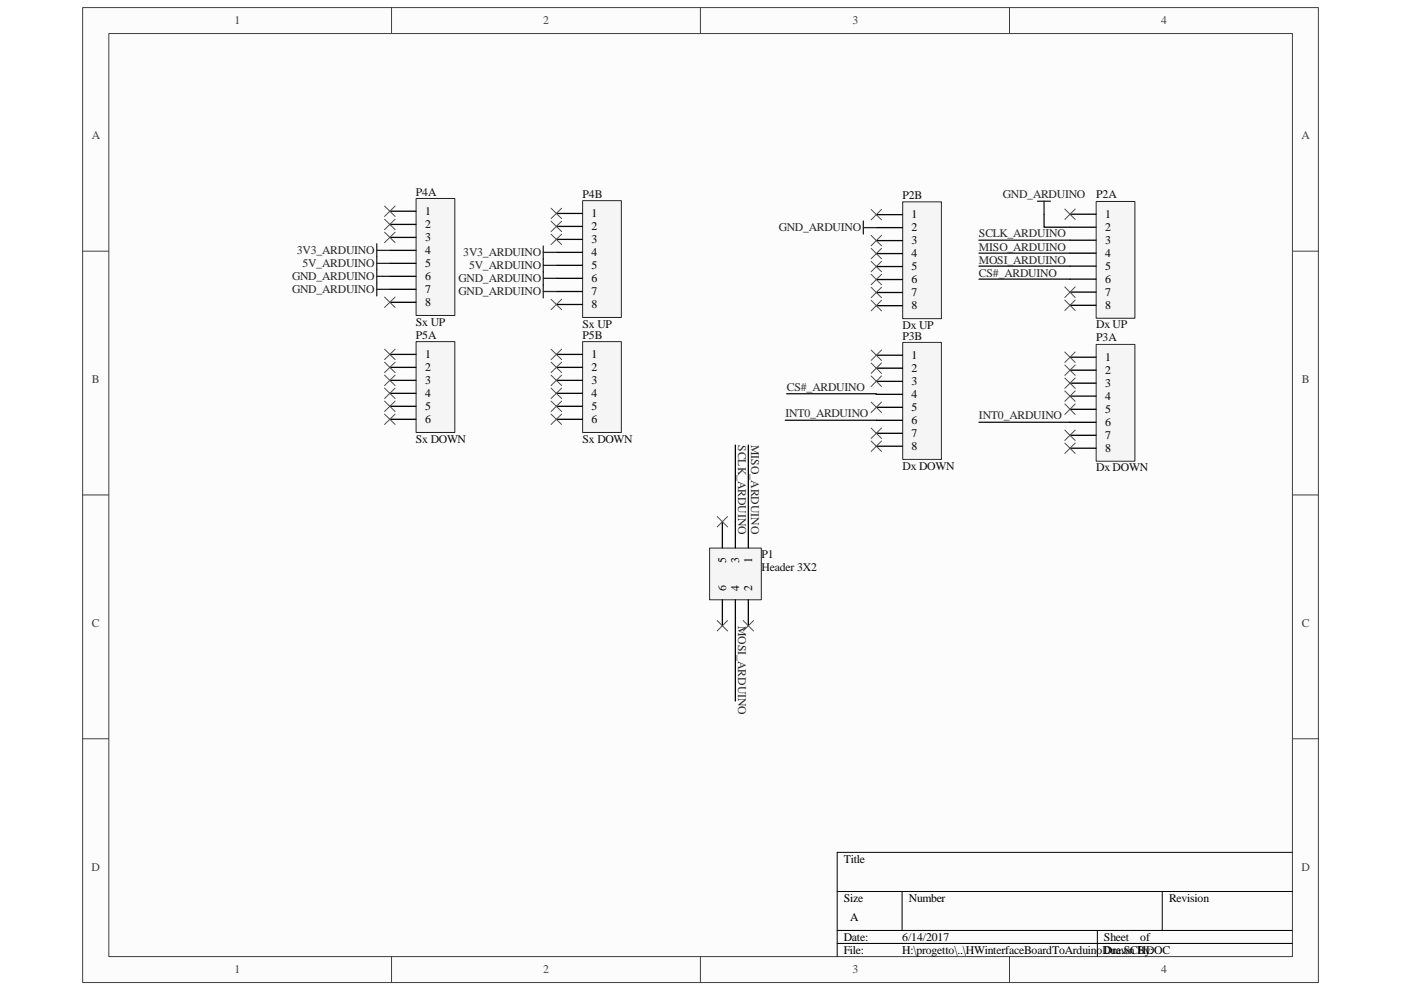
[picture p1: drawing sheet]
<svg xmlns="http://www.w3.org/2000/svg" width="297mm" height="210mm" viewBox="0 0 297 210" stroke-linecap="round" stroke-linejoin="round" font-family="sans-serif">
<path d="M17.6 1.7h261.9v206.6h-261.9z" fill="#fcfcfc"/>
<path d="M17.5 1.6h262v206.7h-262z" fill="none" stroke="#404040" stroke-width=".21"/>
<path d="M23.1 7.2h250.9v195.6h-250.9z" fill="#fcfcfc"/>
<g fill="none" stroke="#404040" stroke-width=".21">
<path d="M23.1 7.1h250.9v195.7h-250.9zM83 1.6v5.5M148.5 1.6v5.5M214 1.6v5.5M17.5 53.3h5.5M274 53.3h5.5M17.5 104.9h5.5M274 104.9h5.5M17.5 156.6h5.5M274 156.6h5.5M83 202.8v5.5M148.5 202.8v5.5"/>
<path d="M214 202.8v5.5"/>
</g>
<path d="M177.5 189h96.5M177.5 197.3h96.5M191.3 189v8.3M232.7 197.3v5.5M246.4 189v8.3M274 180.7h-96.5v22.1M177.5 200h96.5" fill="none" stroke="#000" stroke-width=".21"/>
<path d="M232.4 42.8h8.2v24.7h-8.2z" fill="#f5f5f5"/>
<path d="M232.4 42.7h8.2v24.8h-8.2z" fill="none" stroke="#262626" stroke-width=".21"/>
<path d="M226.9 45.4h5.5M226.9 48.2h5.5M226.9 50.9h5.5M226.9 53.7h5.5M226.9 56.4h5.5M226.9 59.2h5.5M226.9 61.9h5.5M226.9 64.7h5.5" fill="none" stroke="#000" stroke-width=".27"/>
<path d="M232.4 73.1h8.2v24.7h-8.2z" fill="#f5f5f5"/>
<path d="M232.4 73h8.2v24.8h-8.2z" fill="none" stroke="#262626" stroke-width=".21"/>
<path d="M226.9 75.7h5.5M226.9 78.5h5.5M226.9 81.2h5.5M226.9 84h5.5M226.9 86.8h5.5M226.9 89.5h5.5M226.9 92.3h5.5M226.9 95h5.5" fill="none" stroke="#000" stroke-width=".27"/>
<path d="M88.3 42.1h8.1v24.8h-8.1z" fill="#f5f5f5"/>
<path d="M88.2 42.1h8.2v24.8h-8.2z" fill="none" stroke="#262626" stroke-width=".21"/>
<path d="M82.7 44.8h5.5M82.7 47.6h5.5M82.7 50.3h5.5M82.7 53.1h5.5M82.7 55.8h5.5M82.7 58.6h5.5M82.7 61.3h5.5M82.7 64.1h5.5" fill="none" stroke="#000" stroke-width=".27"/>
<path d="M88.3 72.5h8.1v19.2h-8.1z" fill="#f5f5f5"/>
<path d="M88.2 72.4h8.2v19.3h-8.2z" fill="none" stroke="#262626" stroke-width=".21"/>
<path d="M82.7 75.1h5.5M82.7 77.9h5.5M82.7 80.6h5.5M82.7 83.4h5.5M82.7 86.1h5.5M82.7 88.9h5.5" fill="none" stroke="#000" stroke-width=".27"/>
<g fill="none" stroke="#4c4c4c" stroke-width=".21">
<path d="M81.5 43.7l2.3 2.2M81.5 46.5l2.3 2.2M81.5 49.2l2.3 2.2M83.8 43.7l-2.3 2.2M83.8 46.5l-2.3 2.2M83.8 49.2l-2.3 2.2M225.8 44.3l2.2 2.2M228 44.3l-2.2 2.2M81.5 63l2.3 2.2M81.5 74l2.3 2.2M81.5 76.8l2.3 2.2M81.5 79.5l2.3 2.2"/>
<path d="M83.8 63l-2.3 2.2M83.8 74l-2.3 2.2M83.8 76.8l-2.3 2.2M83.8 79.5l-2.3 2.2M225.8 60.8l2.2 2.3M225.8 63.6l2.2 2.2M228 60.8l-2.2 2.3M228 63.6l-2.2 2.2M81.5 82.3l2.3 2.2M81.5 85l2.3 2.2M81.5 87.8l2.3 2.2M83.8 82.3l-2.3 2.2"/>
<path d="M83.8 85l-2.3 2.2M83.8 87.8l-2.3 2.2"/>
</g>
<path d="M207.6 50.9h19.3M207.6 53.7h19.3M207.6 56.4h19.3M207.6 59.2h19.3M221.4 45.4v2.8h5.5M207.6 89.5h19.3" fill="none" stroke="#0e0e0e" stroke-width=".27"/>
<path d="M79.9 51.7v11M79.9 58.6h2.8M79.9 55.8h2.8M79.9 53.1h2.8M220 42.7h2.7M221.4 42.7v2.7M79.9 61.3h2.8" fill="none" stroke="#262626" stroke-width=".27"/>
<path d="M150.5 116.2h10.9v11h-10.9z" fill="#f5f5f5"/>
<path d="M150.4 116.2h11v11h-11z" fill="none" stroke="#262626" stroke-width=".21"/>
<path d="M153.2 110.6v5.6M155.9 110.6v5.6M158.7 110.6v5.6M153.2 127.2v5.5M155.9 127.2v5.5M158.7 127.2v5.5" fill="none" stroke="#000" stroke-width=".27"/>
<path d="M123.6 42.6h8.1v24.7h-8.1z" fill="#f5f5f5"/>
<path d="M123.5 42.5h8.2v24.8h-8.2z" fill="none" stroke="#262626" stroke-width=".21"/>
<path d="M118 45.3h5.5M118 48h5.5M118 50.8h5.5M118 53.5h5.5M118 56.3h5.5M118 59h5.5M118 61.8h5.5M118 64.6h5.5" fill="none" stroke="#000" stroke-width=".27"/>
<path d="M123.6 72.5h8.1v19.2h-8.1z" fill="#f5f5f5"/>
<path d="M123.5 72.4h8.2v19.3h-8.2z" fill="none" stroke="#262626" stroke-width=".21"/>
<path d="M118 75.1h5.5M118 77.9h5.5M118 80.6h5.5M118 83.4h5.5M118 86.1h5.5M118 88.9h5.5" fill="none" stroke="#000" stroke-width=".27"/>
<path d="M191.4 42.8h8.2v24.8h-8.2z" fill="#f5f5f5"/>
<path d="M191.4 42.8h8.2v24.8h-8.2z" fill="none" stroke="#262626" stroke-width=".21"/>
<path d="M185.8 45.5h5.5M185.8 48.3h5.5M185.8 51h5.5M185.8 53.8h5.5M185.8 56.5h5.5M185.8 59.3h5.5M185.8 62h5.5M185.8 64.8h5.5" fill="none" stroke="#000" stroke-width=".27"/>
<path d="M191.4 72.6h8.2v24.8h-8.2z" fill="#f5f5f5"/>
<path d="M191.4 72.6h8.2v24.8h-8.2z" fill="none" stroke="#262626" stroke-width=".21"/>
<path d="M185.8 75.3h5.5M185.8 78.1h5.5M185.8 80.9h5.5M185.8 83.6h5.5M185.8 86.4h5.5M185.8 89.1h5.5M185.8 91.9h5.5M185.8 94.6h5.5" fill="none" stroke="#000" stroke-width=".27"/>
<path d="M155.9 94.4v16.2M158.7 94.4v16.2M166.5 89.1h19.3M166.8 83.5h19v.1M155.9 132.7v15.9" fill="none" stroke="#0e0e0e" stroke-width=".27"/>
<path d="M115.2 52.2v11M115.2 59h2.8M115.2 56.3h2.8M115.2 53.5h2.8M183 46.9v2.7M183 48.3h2.8M115.2 61.8h2.8" fill="none" stroke="#262626" stroke-width=".27"/>
<g fill="none" stroke="#4c4c4c" stroke-width=".21">
<path d="M116.8 49.7l2.3 2.2M116.8 44.2l2.3 2.2M116.8 46.9l2.3 2.2M119.1 49.7l-2.3 2.2M119.1 44.2l-2.3 2.2M119.1 46.9l-2.3 2.2M184.7 44.4l2.2 2.2M184.7 49.9l2.2 2.2M184.7 52.7l2.2 2.2M184.7 55.4l2.2 2.2M184.7 58.2l2.2 2.2M186.9 44.4l-2.2 2.2"/>
<path d="M186.9 49.9l-2.2 2.2M186.9 52.7l-2.2 2.2M186.9 55.4l-2.2 2.2M186.9 58.2l-2.2 2.2M116.8 63.5l2.3 2.2M116.8 74l2.3 2.2M116.8 76.8l2.3 2.2M116.8 79.5l2.3 2.2M119.1 63.5l-2.3 2.2M119.1 74l-2.3 2.2M119.1 76.8l-2.3 2.2M119.1 79.5l-2.3 2.2"/>
<path d="M184.7 60.9l2.2 2.2M184.7 63.7l2.2 2.2M184.7 74.2l2.2 2.2M184.7 77l2.2 2.2M184.7 79.7l2.2 2.3M186.9 60.9l-2.2 2.2M186.9 63.7l-2.2 2.2M186.9 74.2l-2.2 2.2M186.9 77l-2.2 2.2M186.9 79.7l-2.2 2.3M225.8 74.6l2.2 2.2M225.8 77.4l2.2 2.2"/>
<path d="M228 74.6l-2.2 2.2M228 77.4l-2.2 2.2M116.8 82.3l2.3 2.2M116.8 85l2.3 2.2M116.8 87.8l2.3 2.2M119.1 82.3l-2.3 2.2M119.1 85l-2.3 2.2M119.1 87.8l-2.3 2.2M184.7 85.3l2.2 2.2M184.7 90.8l2.2 2.2M184.7 93.5l2.2 2.2M186.9 85.3l-2.2 2.2"/>
<path d="M186.9 90.8l-2.2 2.2M186.9 93.5l-2.2 2.2M225.8 80.1l2.2 2.2M225.8 82.9l2.2 2.2M225.8 85.6l2.2 2.3M225.8 91.2l2.2 2.2M225.8 93.9l2.2 2.2M228 80.1l-2.2 2.2M228 82.9l-2.2 2.2M228 85.6l-2.2 2.3M228 91.2l-2.2 2.2M228 93.9l-2.2 2.2"/>
<path d="M152.1 109.5l2.2 2.2M154.3 109.5l-2.2 2.2M152.1 131.6l2.2 2.2M154.3 131.6l-2.2 2.2M157.6 131.6l2.2 2.2M159.8 131.6l-2.2 2.2"/>
</g>
<g font-size="2.5" fill="#404040">
<text x="49.7" y="5.1">1</text>
<text x="115.2" y="5.1">2</text>
<text x="180.7" y="5.1">3</text>
<text x="246.2" y="5.1">4</text>
<text x="19.5" y="29.5">A</text>
<text x="276" y="29.5">A</text>
<text x="19.5" y="81.2">B</text>
<text x="276" y="81.2">B</text>
<text x="19.5" y="132.9">C</text>
<text x="276" y="132.9">C</text>
<text x="19.4" y="184.6">D</text>
<text x="275.9" y="184.6">D</text>
<text x="49.7" y="206.3">1</text>
<text x="115.2" y="206.3">2</text>
<text x="180.7" y="206.3">3</text>
<text x="246.2" y="206.3">4</text>
</g>
<g font-size="2.5" fill="#0e0e0e">
<text x="88.2" y="41.5">P4A</text>
<text x="123.5" y="41.9">P4B</text>
<text x="191.3" y="42.2">P2B</text>
<text x="232.4" y="42.1">P2A</text>
<text x="88.2" y="69">Sx UP</text>
<text x="88.2" y="71.8">P5A</text>
<text x="123.5" y="69.5">Sx UP</text>
<text x="123.5" y="71.8">P5B</text>
<text x="191.3" y="69.7">Dx UP</text>
<text x="232.4" y="69.6">Dx UP</text>
<text x="191.3" y="72">P3B</text>
<text x="232.4" y="72.4">P3A</text>
<text x="88.2" y="93.9">Sx DOWN</text>
<text x="123.5" y="93.9">Sx DOWN</text>
<text x="191.3" y="99.6">Dx DOWN</text>
<text x="232.4" y="99.9">Dx DOWN</text>
<text x="161.5" y="118.3">P1</text>
<text x="161.5" y="121.1">Header 3X2</text>
</g>
<g font-size="2.5">
<text x="90.1" y="45.6">1</text>
<text x="125.4" y="46.1">1</text>
<text x="193.3" y="46.3">1</text>
<text x="234.3" y="46.2">1</text>
<text x="90.1" y="48.4">2</text>
<text x="90.1" y="51.1">3</text>
<text x="90.1" y="53.9">4</text>
<text x="125.4" y="48.8">2</text>
<text x="125.4" y="51.6">3</text>
<text x="193.3" y="49.1">2</text>
<text x="193.3" y="51.8">3</text>
<text x="234.3" y="49">2</text>
<text x="234.3" y="51.7">3</text>
<text x="90.1" y="56.6">5</text>
<text x="90.1" y="59.4">6</text>
<text x="125.4" y="54.3">4</text>
<text x="125.4" y="57.1">5</text>
<text x="125.4" y="59.8">6</text>
<text x="193.3" y="54.6">4</text>
<text x="193.3" y="57.3">5</text>
<text x="234.3" y="54.5">4</text>
<text x="234.3" y="57.2">5</text>
<text x="234.3" y="60">6</text>
<text x="90.1" y="62.1">7</text>
<text x="90.1" y="64.9">8</text>
<text x="125.4" y="62.6">7</text>
<text x="125.4" y="65.4">8</text>
<text x="193.3" y="60.1">6</text>
<text x="193.3" y="62.8">7</text>
<text x="193.3" y="65.6">8</text>
<text x="234.3" y="62.7">7</text>
<text x="234.3" y="65.5">8</text>
<text x="90.1" y="75.9">1</text>
<text x="125.4" y="75.9">1</text>
<text x="193.3" y="76.1">1</text>
<text x="234.3" y="76.5">1</text>
<text x="90.1" y="78.7">2</text>
<text x="90.1" y="81.4">3</text>
<text x="125.4" y="78.7">2</text>
<text x="125.4" y="81.4">3</text>
<text x="193.3" y="78.9">2</text>
<text x="193.3" y="81.6">3</text>
<text x="234.3" y="79.3">2</text>
<text x="234.3" y="82">3</text>
<text x="90.1" y="84.2">4</text>
<text x="90.1" y="87">5</text>
<text x="90.1" y="89.7">6</text>
<text x="125.4" y="84.2">4</text>
<text x="125.4" y="87">5</text>
<text x="125.4" y="89.7">6</text>
<text x="193.3" y="84.4">4</text>
<text x="193.3" y="87.2">5</text>
<text x="193.3" y="89.9">6</text>
<text x="234.3" y="84.8">4</text>
<text x="234.3" y="87.5">5</text>
<text x="193.3" y="92.7">7</text>
<text x="193.3" y="95.4">8</text>
<text x="234.3" y="90.3">6</text>
<text x="234.3" y="93.1">7</text>
<text x="234.3" y="95.8">8</text>
<text x="154" y="119.3" transform="rotate(-90 154 119.3)">5</text>
<text x="156.7" y="119.3" transform="rotate(-90 156.7 119.3)">3</text>
<text x="159.5" y="119.3" transform="rotate(-90 159.5 119.3)">1</text>
<text x="154" y="125.3" transform="rotate(-90 154 125.3)">6</text>
<text x="156.7" y="125.3" transform="rotate(-90 156.7 125.3)">4</text>
<text x="159.5" y="125.3" transform="rotate(-90 159.5 125.3)">2</text>
<text x="178.9" y="182.9">Title</text>
<text x="178.9" y="191.2">Size</text>
<text x="192.7" y="191.2">Number</text>
<text x="247.9" y="191.2">Revision</text>
<text x="180.3" y="195.3">A</text>
<text x="178.9" y="199.5">Date:</text>
<text x="178.9" y="202.2">File:</text>
<text x="191.3" y="199.5">6/14/2017</text>
<text x="191.3" y="202.2">H:\progetto\..\HWinterfaceBoardToArduinoDue.SCHDOC</text>
<text x="234.1" y="199.5">Sheet</text>
<text x="234.1" y="202.2">Drawn By:</text>
<text x="241.8" y="199.5">of</text>
</g>
<g font-size="2.5" fill="#262626">
<text x="212.6" y="42.1">GND_ARDUINO</text>
<text x="62.9" y="53.9">3V3_ARDUINO</text>
<text x="165.1" y="49.1">GND_ARDUINO</text>
<text x="207.6" y="50.3">SCLK_ARDUINO</text>
<text x="207.6" y="53.1">MISO_ARDUINO</text>
<text x="61.9" y="59.4">GND_ARDUINO</text>
<text x="64.1" y="56.6">5V_ARDUINO</text>
<text x="97.2" y="59.8">GND_ARDUINO</text>
<text x="98.2" y="54.3">3V3_ARDUINO</text>
<text x="99.4" y="57.1">5V_ARDUINO</text>
<text x="207.6" y="55.9">MOSI_ARDUINO</text>
<text x="207.6" y="58.6">CS#_ARDUINO</text>
<text x="61.9" y="62.1">GND_ARDUINO</text>
<text x="97.2" y="62.6">GND_ARDUINO</text>
<text x="166.8" y="82.9">CS#_ARDUINO</text>
<text x="166.5" y="88.5">INT0_ARDUINO</text>
<text x="207.6" y="88.9">INT0_ARDUINO</text>
<text x="156.5" y="94.4" transform="rotate(90 156.5 94.4)">SCLK_ARDUINO</text>
<text x="159.3" y="94.4" transform="rotate(90 159.3 94.4)">MISO_ARDUINO</text>
<text x="156.5" y="132.7" transform="rotate(90 156.5 132.7)">MOSI_ARDUINO</text>
</g>
</svg>
